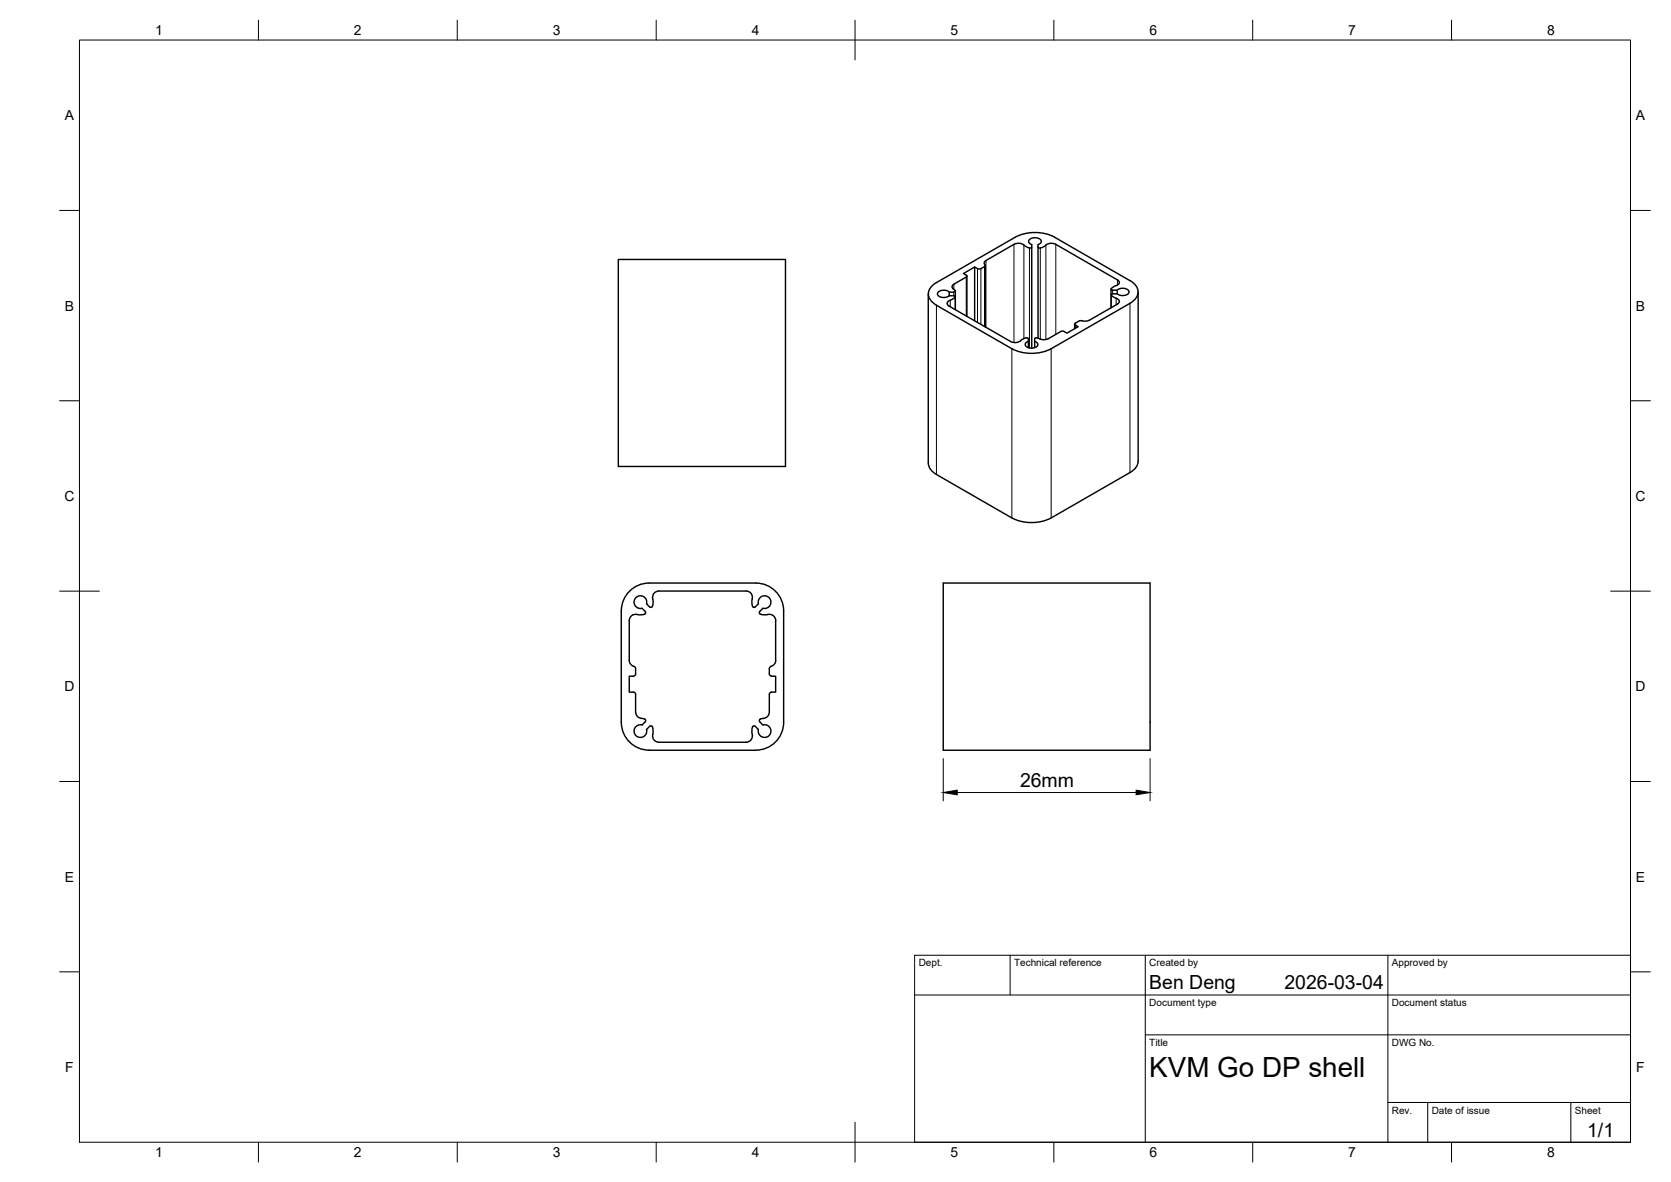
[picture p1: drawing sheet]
<svg xmlns="http://www.w3.org/2000/svg" width="420mm" height="297mm" viewBox="0 0 420 297" stroke-linecap="round" stroke-linejoin="round" font-family="sans-serif">
<!-- layer: Visible -->
<g fill="none" stroke="#000" stroke-width=".36">
<path d="M265.2 59.6l18.9 10.9a2.96 2.96 0 0 1 1.4 4.5l-1.4 1.2M265.2 59.6a10.9 10.9 0 0 0-9.9 0l-19.8 11.4M155.5 65.2h42v52h-42zM233.4 73.9v42.5a3.5 3.5 0 0 0 2.1 2.8l18.9 11M235.5 71a2.96 2.96 0 0 0-1.4 4.5l1.4 1.2 18.9 10.9a11 11 0 0 0 9.9 0l19.8-11.4M238.7 74.3h1.1l.4 .2-.5 .6-.8 .3a.75 .75 0 0 0-.7 .6 .75 .75 0 0 0 .4 .9l15.5 8.9a2.57 2.57 0 0 0 3.1-.6l.8-.3M238.7 73.4a2.22 2.22 0 0 0-2.9 .1 1.14 1.14 0 0 0 1.5 1.3l.8-.2 .6-.3M240.2 73.2v4.6M243.1 69.4v10.1M245.1 67.1v13.5M247.7 66.7v15.5M258.9 62.3l-.8-.3a2.6 2.6 0 0 0-3.1-.6l-7.4 4.3a.72 .72 0 0 0 .1 1l-.2 .3-1.1 .6-1.3-.5-2.8 1.6 .7 .4 .1 .4-3.3 1.9a.78 .78 0 0 0-.4 .9 .78 .78 0 0 0 .7 .6l.1 .3-.2 .2h-1.3v.9"/>
<path d="M259.4 62.1l-.5 .2M261 61.5v23.5M261 62.1l.6 .2M261 61.5a.83 .83 0 0 0 .8-1.1 2.09 2.09 0 0 0-3.1 0 .85 .85 0 0 0 .7 1.1v26M265.5 61.4l15.5 8.9a.74 .74 0 0 1 .4 .9 .74 .74 0 0 1-.7 .6l-1.3 .8M265.5 61.4a2.57 2.57 0 0 0-3.1 .6l-.8 .3M279.4 72.7v4.7M279.4 72.6l.2 .3h1.3v.9h-1.1l-.4 .2 .5 .6 .8 .4a.75 .75 0 0 1 .7 .5 .75 .75 0 0 1-.4 .9M280.9 72.9a2.22 2.22 0 0 1 2.9 .2 1.14 1.14 0 0 1-1.5 1.2l-.8-.1-.6-.4M281 76.4l-7.1 4-1.1 .3-.8-.1M286.2 73.4v42.5a3.5 3.5 0 0 1-2.1 2.9l-19.8 11.4M258 84.9l.6 .2v2.3"/>
<path d="M258.6 85.8a.83 .83 0 0 0-.8 1 2.09 2.09 0 0 0 3.1 0 .83 .83 0 0 0-.7-1M263.6 85.1a3.8 3.8 0 0 1-3.1-.2l-.3 .2v2.3M270.2 81.4v1.2M270.4 81.7l.7 .4-2.8 1.6-1.3-.5-3.4 1.9M270.4 81.2l-.1 .1 .1 .4M272 80.6h-.5l-1.1 .6M254.4 130.1a10.9 10.9 0 0 0 9.9 0M163.2 146.5h26.8a7 7 0 0 1 7 7v28a7 7 0 0 1-7 7h-26.8M163.2 146.5a7 7 0 0 0-7 7v28a7 7 0 0 0 7 7M163.4 152.6l-.8-.9a1.6 1.6 0 0 0-1.5-2 1.6 1.6 0 0 0-1.7 1.8 1.6 1.6 0 0 0 2 1.4l.8 .8 .1 .3a2.51 2.51 0 0 1-2.4 .4l-1.1 .3-.5 .9-.1 10.3a1.77 1.77 0 0 0 1.4 1.7l.2 .4M163.4 152.5l.4 .1a2.5 2.5 0 0 0 .3-2.5l.1-.7 .5-.5 1-.4h21.9a1.65 1.65 0 0 1 1.5 2.4l.1 1.5 .3 .2 .4-.1M189.9 152.6l.8-.9a1.6 1.6 0 0 1 1.4-2 1.6 1.6 0 0 1 1.7 1.8 1.6 1.6 0 0 1-2 1.4"/>
<path d="M191.8 152.9l-.8 .8-.1 .3a2.5 2.5 0 0 0 2.5 .4l1 .3 .6 .9v10.3a1.72 1.72 0 0 1-1.3 1.7l-.3 .4 .1 1.6 .3 .3h1.2v4l-1.2 .1-.3 .3-.1 4.7a2.09 2.09 0 0 1-2.2 1.7l-.3 .3 .1 .4M237.2 146.5h52v42h-52zM159.8 168v1.3M159.8 174.5v4.5M159.8 169.3l-.3 .6h-1.3v4l1.3 .1 .3 .5M159.8 178.9a1.78 1.78 0 0 0 2 1.7l.4 .2v.6M162.2 181.4l-.8 .8a1.59 1.59 0 0 0-2 1.4 1.59 1.59 0 0 0 1.7 1.7 1.59 1.59 0 0 0 1.5-2l.8-.8h.5l.3 .9-.1 1.1M164.1 184.5a1.6 1.6 0 0 0 1.6 2h21.9a1.6 1.6 0 0 0 1.5-2M191 181.4l.8 .8M191.8 182.2a1.6 1.6 0 0 1 2 1.4 1.6 1.6 0 0 1-1.7 1.7 1.6 1.6 0 0 1-1.4-2l-.8-.8h-.6l-.2 .9v1.1"/>
</g>
<!-- layer: Visible Narrow -->
<g fill="none" stroke="#000" stroke-width=".25">
<path d="M235.5 76.7v42.5M238.9 75.4v1.7M239.8 73.4v.9M239.8 71.4v1.3M240.2 74.7v3.1M243 69.6v9.8M245.8 67.5v13.5M246.6 67.5v14M247.5 67v15M247.9 65.5v16.8M255 61.4v24.7M257.5 61.6v23.5"/>
<path d="M258.8 62.3v25.1M261.6 62.3v22.9M263 61.6v23.7M265.5 61.4v22.6M279.4 74.2v3.1M279.8 72.9v.9M280.6 75v1.6M281 70.3v1.4M284.1 76.2v42.6M254.4 87.6v42.6M264.3 87.6v42.6M270.4 81.7v.8"/>
</g>
<!-- layer: TITLEBLOCK -->
<path d="M230 240.1h180v46.9h-180zM230 250h180M254 240.1v9.9M288 240.1v46.9M349 240.1v46.9M288 260.1h122M349 277.1h61M359 277.1v9.9M395 277.1v9.9" fill="none" stroke="#000" stroke-width=".25"/>
<!-- layer: BORDER -->
<g fill="none" stroke="#000" stroke-width=".25">
<path d="M20 10.1h390v276.9h-390zM65 5.1v5M115 5.1v5M165 5.1v5M215 5.1v10M265 5.1v5M315 5.1v5M365 5.1v5M15 52.9h5M410 52.9h5M15 100.7h5M410 100.7h5"/>
<path d="M15 148.6h10M405 148.6h10M15 196.4h5M410 196.4h5M15 244.2h5M410 244.2h5M65 287v5M115 287v5M165 287v5M215 282.1v9.9M265 287v5M315 287v5"/>
<path d="M365 287v5"/>
</g>
<!-- layer: FD_Dimensions -->
<path d="M237.2 190.6v10.7M240.7 199.2h45M289.2 190.6v10.7" fill="none" stroke="#000" stroke-width=".25"/>
<path d="M237.2 199.2l3.5-.6v1.1zM285.7 198.6l3.5 .6-3.5 .5z" fill="#000" stroke="#000" stroke-width=".25"/>
<text font-size="7" x="289" y="270.6">KVM Go DP shell</text>
<g font-size="4.9">
<text x="256.5" y="197.7">26mm</text>
<text x="289" y="248.5">Ben Deng</text>
<text x="323" y="248.5">2026-03-04</text>
<text x="399.1" y="285.7">1/1</text>
</g>
<g font-size="3.5">
<text x="39" y="8.8">1</text>
<text x="89" y="8.8">2</text>
<text x="139" y="8.8">3</text>
<text x="189" y="8.8">4</text>
<text x="239" y="8.8">5</text>
<text x="289" y="8.8">6</text>
<text x="339" y="8.8">7</text>
<text x="389" y="8.8">8</text>
<text x="16.3" y="30.2">A</text>
<text x="411.3" y="30.2">A</text>
<text x="16.3" y="78">B</text>
<text x="411.3" y="78">B</text>
<text x="16.2" y="125.9">C</text>
<text x="411.2" y="125.9">C</text>
<text x="16.2" y="173.7">D</text>
<text x="411.2" y="173.7">D</text>
<text x="16.3" y="221.6">E</text>
<text x="411.3" y="221.6">E</text>
<text x="16.4" y="269.4">F</text>
<text x="411.4" y="269.4">F</text>
<text x="39" y="290.8">1</text>
<text x="89" y="290.8">2</text>
<text x="139" y="290.8">3</text>
<text x="189" y="290.8">4</text>
<text x="239" y="290.8">5</text>
<text x="289" y="290.8">6</text>
<text x="339" y="290.8">7</text>
<text x="389" y="290.8">8</text>
</g>
<g font-size="2.5">
<text x="231" y="242.9">Dept.</text>
<text x="255" y="242.9">Technical reference</text>
<text x="289" y="242.9">Created by</text>
<text x="350" y="242.9">Approved by</text>
<text x="289" y="252.8">Document type</text>
<text x="350" y="252.8">Document status</text>
<text x="289" y="262.9">Title</text>
<text x="350" y="262.9">DWG No.</text>
<text x="350" y="279.9">Rev.</text>
<text x="360" y="279.9">Date of issue</text>
<text x="396" y="279.9">Sheet</text>
</g>
</svg>
